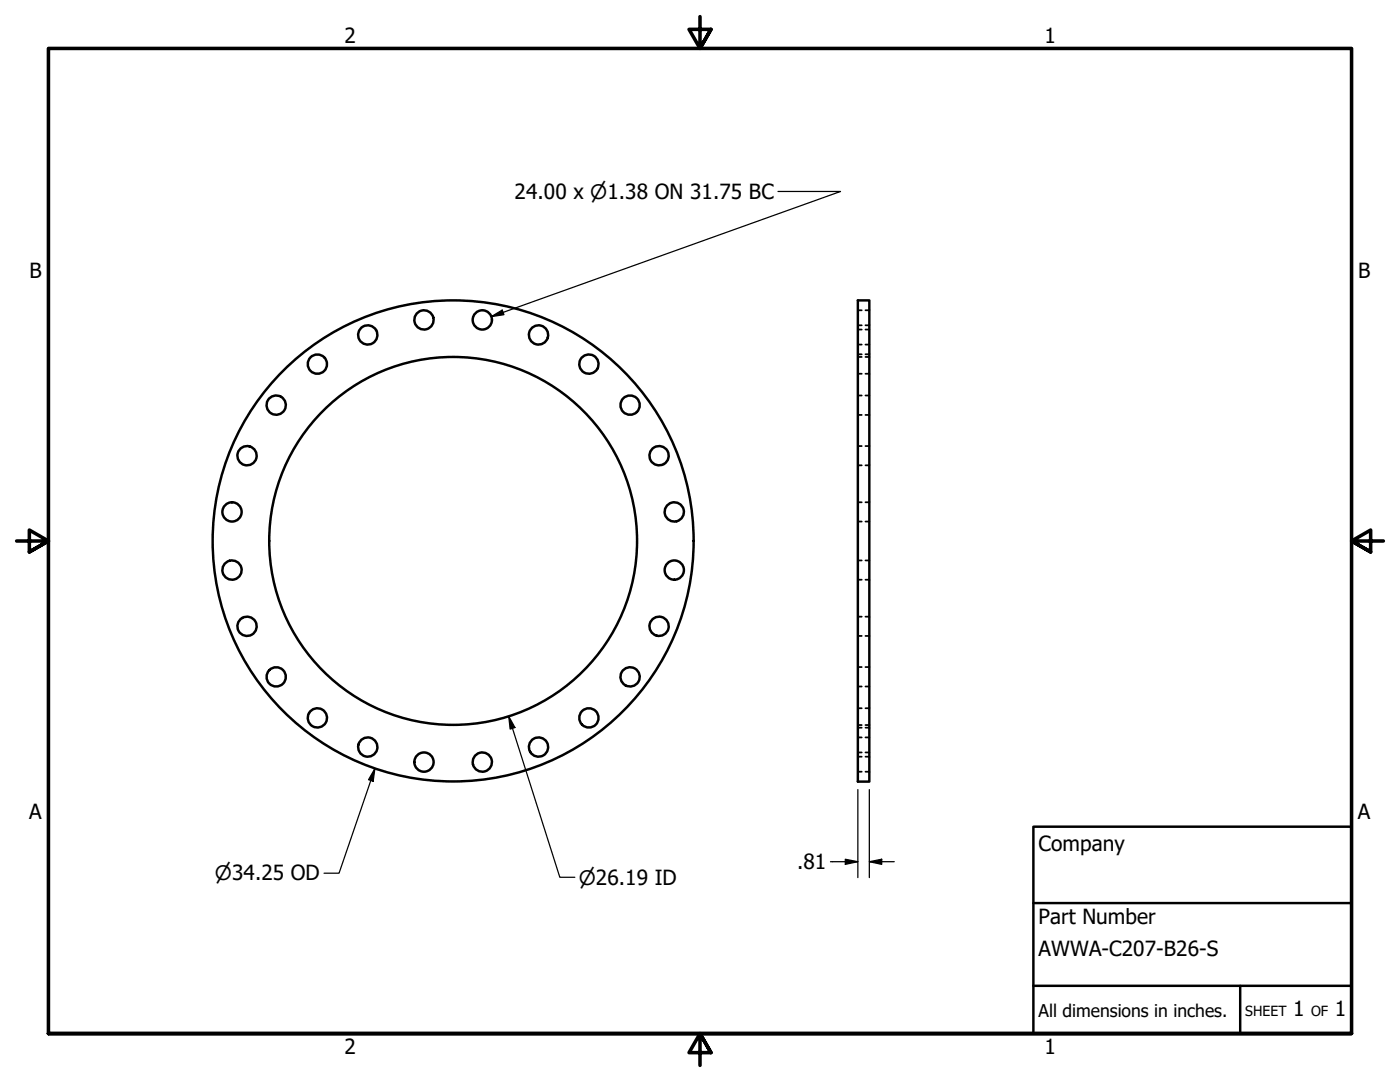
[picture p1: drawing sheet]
<svg xmlns="http://www.w3.org/2000/svg" width="279mm" height="216mm" viewBox="0 0 279 216" stroke-linecap="round" stroke-linejoin="round" font-family="sans-serif">
<!-- layer: Visible (ANSI) -->
<g fill="none" stroke="#000" stroke-width=".49">
<path d="M171.2 59.9h2.3v96.1h-2.3z"/>
<circle cx="63.3" cy="72.7" r="1.92"/>
<circle cx="73.4" cy="66.8" r="1.92"/>
<circle cx="84.6" cy="63.8" r="1.92"/>
<circle cx="96.3" cy="63.8" r="1.92"/>
<circle cx="107.5" cy="66.8" r="1.92"/>
<circle cx="117.5" cy="72.7" r="1.92"/>
<circle cx="49.3" cy="90.9" r="1.92"/>
<circle cx="55.1" cy="80.8" r="1.92"/>
<circle cx="125.7" cy="80.8" r="1.92"/>
<circle cx="131.5" cy="90.9" r="1.92"/>
<circle cx="46.3" cy="102.1" r="1.92"/>
<circle cx="46.3" cy="113.8" r="1.92"/>
<circle cx="90.4" cy="107.9" r="48"/>
<circle cx="90.4" cy="107.9" r="36.7"/>
<circle cx="134.6" cy="102.1" r="1.92"/>
<circle cx="134.6" cy="113.8" r="1.92"/>
<circle cx="49.3" cy="125" r="1.92"/>
<circle cx="55.1" cy="135.1" r="1.92"/>
<circle cx="125.7" cy="135.1" r="1.92"/>
<circle cx="131.5" cy="125" r="1.92"/>
<circle cx="63.3" cy="143.2" r="1.92"/>
<circle cx="73.4" cy="149.1" r="1.92"/>
<circle cx="84.6" cy="152.1" r="1.92"/>
<circle cx="96.3" cy="152.1" r="1.92"/>
<circle cx="107.5" cy="149.1" r="1.92"/>
<circle cx="117.5" cy="143.2" r="1.92"/>
</g>
<!-- layer: Hidden (ANSI) -->
<g fill="none" stroke="#000" stroke-width=".35">
<path d="M171.2 71.2h.8M171.2 68.8h.8M171.2 64.9h.8M171.2 74.6h.8M171.2 70.7h.8M171.2 78.9h.8M171.2 65.8h.8M171.2 61.9h.8M172.7 71.2h.8M172.7 68.8h.8M172.7 64.9h.8M172.7 74.6h.8"/>
<path d="M172.7 70.7h.8M172.7 78.9h.8M172.7 65.8h.8M172.7 61.9h.8M171.2 82.8h.8M171.2 92.9h.8M171.2 89h.8M172.7 82.8h.8M172.7 92.9h.8M172.7 89h.8M171.2 104.1h.8M171.2 100.2h.8"/>
<path d="M171.2 115.7h.8M171.2 111.8h.8M172.7 104.1h.8M172.7 100.2h.8M172.7 115.7h.8M172.7 111.8h.8M171.2 126.9h.8M171.2 123h.8M171.2 137h.8M171.2 133.1h.8M172.7 126.9h.8M172.7 123h.8"/>
<path d="M172.7 137h.8M172.7 133.1h.8M171.2 144.7h.8M171.2 145.2h.8M171.2 141.3h.8M171.2 151h.8M171.2 147.1h.8M171.2 154h.8M171.2 150.1h.8M172.7 144.7h.8M172.7 145.2h.8M172.7 141.3h.8"/>
<path d="M172.7 151h.8M172.7 147.1h.8M172.7 154h.8M172.7 150.1h.8"/>
</g>
<!-- layer: Border (ANSI) -->
<path d="M139.7 3.3v6.4l-2.2-3.8h4.4l-2.2 3.8 2.2-3.8M3.3 107.9h6.4l-3.8-2.1v4.3l3.8-2.2-3.8 2.2M276.1 107.9h-6.4l3.8-2.1v4.3l-3.8-2.2 3.8 2.2M9.7 206.2v-196.5h260v196.5h-260h260M141.9 210l-2.2-3.8 2.2 3.8h-4.4l2.2-3.8v6.4" fill="none" stroke="#000" stroke-width=".71"/>
<!-- layer: Title (ANSI) -->
<path d="M206.2 165h63.5v41.2h-63.5zM206.2 196.7h63.5M206.2 180.2h63.5M247.5 196.7v9.5" fill="none" stroke="#000" stroke-width=".49"/>
<!-- layer: Dimension (ANSI) -->
<path d="M155.3 38.2h12.4l-69.7 25M98 63.2l2.2-1.3 .4 .9zM74.8 153.4l-.3 2.5-.9-.3zM74.8 153.4l-7.1 20.8h-3M101.5 142.9l1.3 2.3-1 .3zM101.5 142.9l10.2 32.1h3M171.2 157.6v17.5M173.5 157.6v17.5M165.7 171.9h5.5M168.7 171.4l2.5 .5-2.5 .6zM173.5 171.9l2.5-.5v1.1zM173.5 171.9h5" fill="none" stroke="#000" stroke-width=".25"/>
<g fill="#000">
<path d="M98 63.2l2.2-1.3 .4 .9z" fill-rule="evenodd"/>
<path d="M74.8 153.4l-.3 2.5-.9-.3z" fill-rule="evenodd"/>
<path d="M101.5 142.9l1.3 2.3-1 .3z" fill-rule="evenodd"/>
<path d="M168.7 171.4l2.5 .5-2.5 .6z" fill-rule="evenodd"/>
<path d="M173.5 171.9l2.5-.5v1.1z" fill-rule="evenodd"/>
</g>
<g font-size="4.2">
<text x="68.7" y="8.6">2</text>
<text x="208.4" y="8.6">1</text>
<text x="102.7" y="39.7">24.00 x ⌀1.38 ON 31.75 BC</text>
<text x="5.9" y="55.5">B</text>
<text x="271" y="55.5">B</text>
<text x="5.8" y="163.4">A</text>
<text x="271" y="163.4">A</text>
<text x="159.1" y="173.5">.81</text>
<text x="207.3" y="169.8">Company</text>
<text x="207.3" y="184.4">Part Number</text>
<text x="207.3" y="190.7">AWWA-C207-B26-S</text>
<text x="258.1" y="202.8">1</text>
<text x="266.4" y="202.8">1</text>
<text x="68.7" y="210.3">2</text>
<text x="208.4" y="210.3">1</text>
</g>
<g font-size="4">
<text x="42.9" y="175.7">⌀34.25 OD</text>
<text x="115.5" y="176.5">⌀26.19 ID</text>
</g>
<text font-size="3.5" x="207.3" y="202.9">All dimensions in inches.</text>
<g font-size="2.8">
<text x="248.5" y="202.8">SHEET</text>
<text x="261.7" y="202.8">OF</text>
</g>
</svg>
